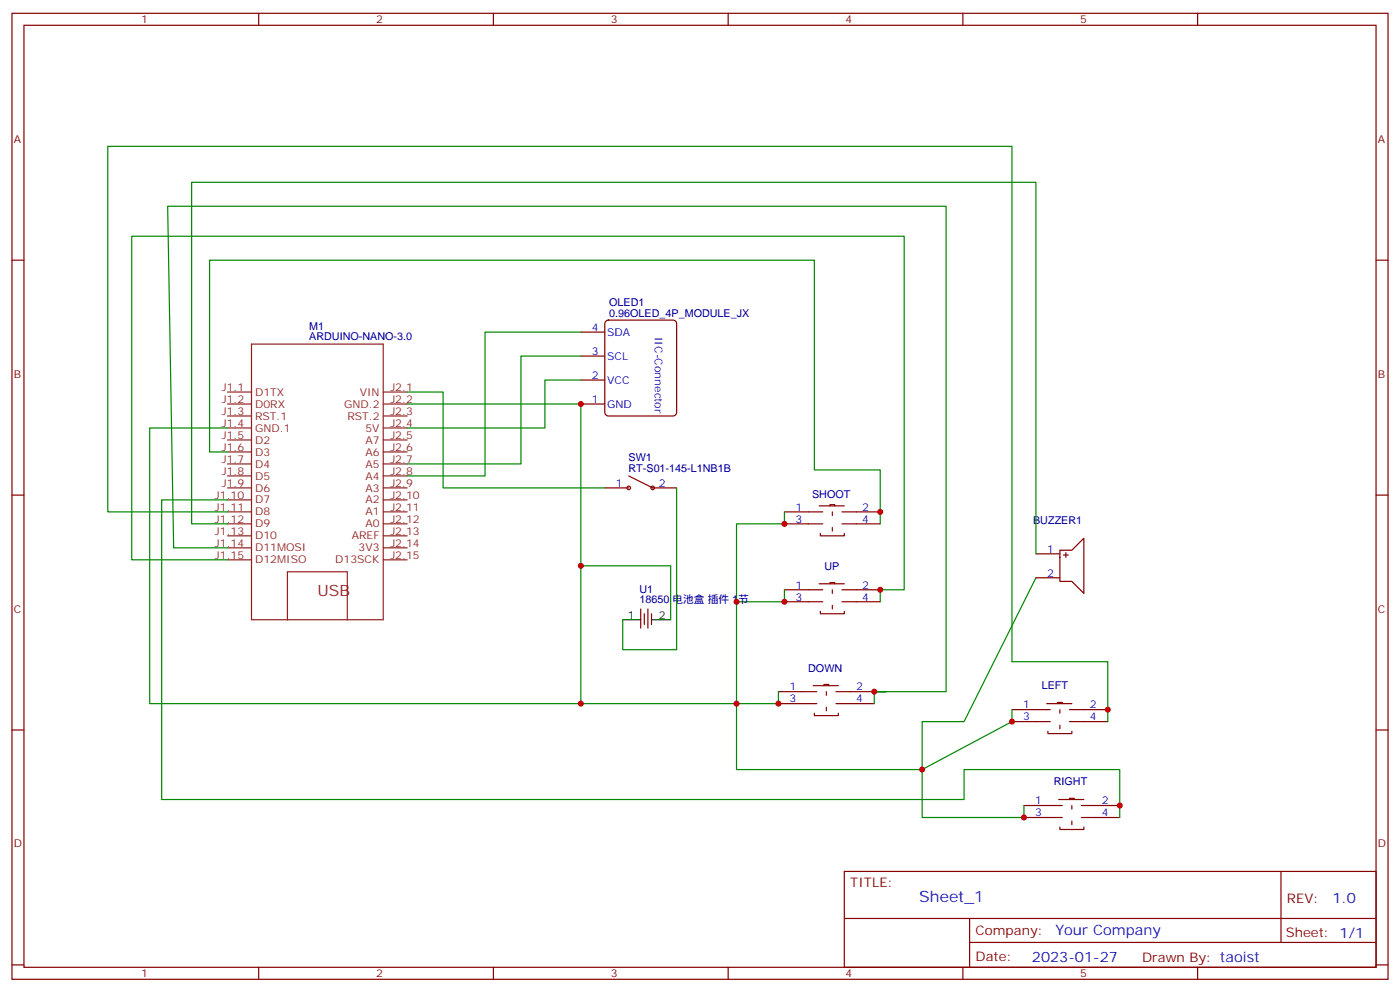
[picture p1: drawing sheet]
<svg xmlns="http://www.w3.org/2000/svg" width="412mm" height="292mm" viewBox="0 0 412 292" stroke-linecap="round" stroke-linejoin="round" font-family="sans-serif">
<g fill="none" stroke="#870000" stroke-width=".35">
<path d="M3.5 3.9h405.4v284.4h-405.4zM7.1 7.4h398.2v277.3h-398.2zM76.2 3.9v3.5M145.3 3.9v3.5M214.5 3.9v3.5M283.6 3.9v3.5M352.8 3.9v3.5M3.5 76.6h3.6M405.3 76.6h3.6M171.1 97.8h7.1M178.4 94.7l.8-.5h19.1l.8 .5 .2 .6v26.1l-.5 .8-.5 .2h-19.1l-.8-.4-.2-.6v-26.1zM171.1 104.8h7.1"/>
<path d="M171.1 111.9h7.1M171.1 118.9h7.1M3.5 145.7h3.6M178.2 143.6h7M192.3 143.6h7M231.1 150.7h11.3M231.1 154.2h11.3M241.3 148.9h7.4M241.7 157v.7h7v-.7M244.5 148.9v-.3h1.4v.3M248 150.7h11.3M248 154.2h11.3"/>
<path d="M405.3 145.7h3.6M188.7 179.2v5.7M190.9 179.2v5.7M231.1 173.6h11.3M231.1 177.1h11.3M241.3 171.8h7.4M241.7 180v.7h7v-.7M244.5 171.8v-.3h1.4v.3M248 173.6h11.3M248 177.1h11.3M305.2 170.1h7M305.2 163h7"/>
<path d="M312.2 162h3.5l3.6-3.6v16.3l-3.6-3.6h-3.5zM313.3 163.4h1.4M314 162.7v1.4M189.8 180.7v3.1M191.9 180.7v3.1M3.5 214.9h3.6M229.3 203.6h11.3M229.3 207.1h11.3M239.5 201.8h7.4M239.9 209.9v.7h7v-.7M242.7 201.8v-.3h1.4v.3M246.2 203.6h11.3"/>
<path d="M246.2 207.1h11.3M298.1 208.9h11.3M298.1 212.4h11.3M308.3 207.1h7.4M308.7 215.2v.7h7v-.7M311.5 207.1v-.3h1.4v.3M315 208.9h11.3M315 212.4h11.3M405.3 214.9h3.6M301.6 237.1h11.3M311.9 235.3h7.4M315 235.3v-.3h1.4v.3"/>
<path d="M318.6 237.1h11.2M248.7 256.5h156.6v28.2h-156.6zM301.6 240.6h11.3M312.2 243.5v.7h7.1v-.7M318.6 240.6h11.2M377.3 256.5v20.9M248.7 270.4h156.5M285.6 277.4h119.6M285.6 270.4v14.1M3.5 284h3.6M76.2 284.7v3.6M145.3 284.7v3.6"/>
<path d="M214.5 284.7v3.6M283.6 284.7v3.6M352.8 284.7v3.6M405.3 284h3.6"/>
</g>
<g fill="none" stroke="#8c2424" stroke-width=".35">
<path d="M67 115.4h7.1M67 118.9h7.1M74.1 101.3h38.8v81.1h-38.8zM112.9 115.4h7M112.9 118.9h7M67 122.4h7.1M67 126h7.1M67 129.5h7.1M67 133h7.1M67 136.6h7.1M112.9 122.4h7M112.9 126h7"/>
<path d="M112.9 129.5h7M112.9 133h7M112.9 136.6h7M67 140.1h7.1M67 143.6h7.1M67 147.1h7.1M67 150.7h7.1M67 154.2h7.1M67 157.7h7.1M112.9 140.1h7M112.9 143.6h7M112.9 147.1h7"/>
<path d="M112.9 150.7h7M112.9 154.2h7M112.9 157.7h7M67 161.3h7.1M67 164.8h7.1M112.9 161.3h7M112.9 164.8h7M84.7 182.4v-14.1h17.6v14.1"/>
</g>
<path d="M245.2 150.7v7M245.2 173.6v7.1M243.4 203.6v7M312.2 208.9v7M315.7 237.1v7.1" fill="none" stroke="#870000" stroke-width=".35" stroke-dasharray="1.1 3.5"/>
<g fill="none" stroke="#008700" stroke-width=".35">
<path d="M171.1 97.8h-28.2v42.3h-23M119.9 118.9h51.2v88.2h58.2v-3.5M119.9 115.4h10.6v28.2h47.7M171.1 104.8h-17.6v31.8h-33.6M171.1 111.9h-10.6v14.1h-40.6M67 126h-22.9v81.1h127M67 133h-5.3v-56.4h178.2v61.7h19.4v15.9M67 154.2h-10.6v-100.5h248.8v109.3M67 150.7h-35.3v-107.6h266.4v151.7h28.2v17.6M67 147.1h-19.4v88.2h236.4v-8.8h45.8v14.1M199.3 143.6v47.6h-15.9v-8.8M231.1 150.7v3.5h-14.1v72.3h54.6v-14.1h12.4l21.2-42.3"/>
<path d="M67 164.8h-28.2v-95.3h227.5v104.1h-7v3.5M67 161.3h-15.8l-1.8-100.6h229.3v142.9h-21.2h3.6h-3.6v3.5M171.1 166.5h26.5v15.9M231.1 173.6v3.5h-14.1M298.1 208.9v3.5l-26.5 14.1v14.1h30v-3.5"/>
</g>
<path d="M183.4 182.4h5.3M192.3 182.4h5.3" fill="none" stroke="#000" stroke-width=".35"/>
<g fill="none" stroke="#900" stroke-width=".35">
<path d="M185.2 140.1l7.1 3.5"/>
<circle cx="185.2" cy="143.6" r=".53"/>
<circle cx="192.3" cy="143.6" r=".53"/>
</g>
<g fill="#c00">
<circle cx="217" cy="207.1" r=".88"/>
<circle cx="217" cy="177.1" r=".88"/>
<circle cx="171.1" cy="118.9" r=".88"/>
<circle cx="171.1" cy="207.1" r=".88"/>
<circle cx="271.6" cy="226.5" r=".88"/>
<circle cx="231.1" cy="154.2" r=".88"/>
<circle cx="231.1" cy="177.1" r=".88"/>
<circle cx="229.3" cy="207.1" r=".88"/>
<circle cx="298.1" cy="212.4" r=".88"/>
<circle cx="301.6" cy="240.6" r=".88"/>
<circle cx="259.3" cy="150.7" r=".88"/>
<circle cx="259.3" cy="173.6" r=".88"/>
<circle cx="257.5" cy="203.6" r=".88"/>
<circle cx="326.3" cy="208.9" r=".88"/>
<circle cx="329.8" cy="237.1" r=".88"/>
<circle cx="171.1" cy="166.5" r=".88"/>
</g>
<text font-size="4.6" fill="#8d2323" x="93.5" y="175.4">USB</text>
<text font-size="4.6" fill="#00f" x="270.8" y="265.5">Sheet_1</text>
<g font-size="4.2" fill="#00f">
<text x="392.5" y="265.8">1.0</text>
<text x="310.9" y="275.3">Your Company</text>
<text x="304" y="283.1">2023-01-27</text>
</g>
<g font-size="3.9" fill="#800">
<text x="250.5" y="261.1">TITLE:</text>
<text x="379.1" y="265.8">REV:</text>
<text x="287.4" y="275.3">Company:</text>
<text x="378.7" y="275.9">Sheet: 1/1</text>
<text x="287.4" y="283">Date:</text>
<text x="336.4" y="283.1">Drawn By: taoist</text>
</g>
<g font-size="3.2" fill="#800">
<text x="41.6" y="6.9">1</text>
<text x="110.8" y="6.9">2</text>
<text x="179.9" y="6.9">3</text>
<text x="249.1" y="6.9">4</text>
<text x="318.2" y="6.9">5</text>
<text x="4.1" y="42">A</text>
<text x="405.9" y="42">A</text>
<text x="4.1" y="111.2">B</text>
<text x="405.9" y="111.2">B</text>
<text x="4.1" y="180.3">C</text>
<text x="405.9" y="180.3">C</text>
<text x="4.1" y="249.4">D</text>
<text x="405.9" y="249.4">D</text>
<text x="41.6" y="287.7">1</text>
<text x="110.8" y="287.7">2</text>
<text x="179.9" y="287.7">3</text>
<text x="249.1" y="287.7">4</text>
<text x="318.2" y="287.7">5</text>
</g>
<g font-size="3.2" fill="#000080">
<text x="179.5" y="89.9">OLED1</text>
<text x="179.5" y="93.2">0.96OLED_4P_MODULE_JX</text>
<text x="91.1" y="100.2">ARDUINO-NANO-3.0</text>
<text x="91.1" y="97">M1</text>
<text x="185.1" y="135.6">SW1</text>
<text x="185.1" y="138.8">RT-S01-145-L1NB1B</text>
<text x="239.2" y="146.5">SHOOT</text>
<text x="304.3" y="154.2">BUZZER1</text>
<text x="242.9" y="167.7">UP</text>
<text x="188.4" y="177.6">18650</text>
<text x="188.4" y="174.4">U1</text>
<text x="198.1" y="177.6">电池盒 插件 1</text>
<text x="217.5" y="177.6">节</text>
<text x="238.1" y="197.7">DOWN</text>
<text x="306.9" y="203">LEFT</text>
<text x="310.4" y="231.2">RIGHT</text>
</g>
<g font-size="3.2" fill="#00f">
<text x="174.4" y="97.4">4</text>
<text x="178.9" y="98.8">SDA</text>
<text x="192.9" y="99.2" transform="rotate(90 192.9 99.2)">IIC-Connector</text>
<text x="174.4" y="104.5">3</text>
<text x="178.9" y="105.9">SCL</text>
<text x="174.4" y="111.5">2</text>
<text x="178.9" y="112.9">VCC</text>
<text x="174.4" y="118.6">1</text>
<text x="178.9" y="120">GND</text>
<text x="181.4" y="143.3">1</text>
<text x="194" y="143.3">2</text>
<text x="234.3" y="150.3">1</text>
<text x="234.3" y="153.8">3</text>
<text x="254" y="150.3">2</text>
<text x="254" y="153.8">4</text>
<text x="308.4" y="162.7">1</text>
<text x="234.3" y="173.2">1</text>
<text x="254" y="173.2">2</text>
<text x="308.4" y="169.7">2</text>
<text x="234.3" y="176.8">3</text>
<text x="254" y="176.8">4</text>
<text x="232.6" y="203.2">1</text>
<text x="252.2" y="203.2">2</text>
<text x="232.6" y="206.8">3</text>
<text x="252.2" y="206.8">4</text>
<text x="301.4" y="208.5">1</text>
<text x="321" y="208.5">2</text>
<text x="301.4" y="212.1">3</text>
<text x="321" y="212.1">4</text>
<text x="304.9" y="236.7">1</text>
<text x="324.6" y="236.7">2</text>
<text x="304.9" y="240.3">3</text>
<text x="324.6" y="240.3">4</text>
</g>
<g font-size="3.2" fill="#8d2323">
<text x="65.3" y="115">J1.1</text>
<text x="65.3" y="118.6">J1.2</text>
<text x="75.1" y="116.5">D1TX</text>
<text x="75.1" y="120">D0RX</text>
<text x="101.4" y="120">GND.2</text>
<text x="106" y="116.5">VIN</text>
<text x="115" y="115">J2.1</text>
<text x="115" y="118.6">J2.2</text>
<text x="65.3" y="122.1">J1.3</text>
<text x="65.3" y="125.6">J1.4</text>
<text x="75.1" y="123.5">RST.1</text>
<text x="102.3" y="123.5">RST.2</text>
<text x="115" y="122.1">J2.3</text>
<text x="115" y="125.6">J2.4</text>
<text x="65.3" y="129.2">J1.5</text>
<text x="75.1" y="127">GND.1</text>
<text x="75.1" y="130.6">D2</text>
<text x="107.6" y="127">5V</text>
<text x="107.6" y="130.6">A7</text>
<text x="115" y="129.2">J2.5</text>
<text x="65.3" y="132.7">J1.6</text>
<text x="65.3" y="136.2">J1.7</text>
<text x="75.1" y="134.1">D3</text>
<text x="75.1" y="137.6">D4</text>
<text x="107.6" y="134.1">A6</text>
<text x="107.6" y="137.6">A5</text>
<text x="115" y="132.7">J2.6</text>
<text x="115" y="136.2">J2.7</text>
<text x="65.3" y="139.7">J1.8</text>
<text x="65.3" y="143.3">J1.9</text>
<text x="75.1" y="141.1">D5</text>
<text x="107.6" y="141.1">A4</text>
<text x="115" y="139.7">J2.8</text>
<text x="115" y="143.3">J2.9</text>
<text x="63.3" y="146.8">J1.10</text>
<text x="75.1" y="144.7">D6</text>
<text x="75.1" y="148.2">D7</text>
<text x="107.6" y="144.7">A3</text>
<text x="107.6" y="148.2">A2</text>
<text x="115" y="146.8">J2.10</text>
<text x="63.3" y="150.3">J1.11</text>
<text x="63.3" y="153.8">J1.12</text>
<text x="75.1" y="151.7">D8</text>
<text x="75.1" y="155.3">D9</text>
<text x="107.6" y="151.7">A1</text>
<text x="107.6" y="155.3">A0</text>
<text x="115" y="150.3">J2.11</text>
<text x="115" y="153.8">J2.12</text>
<text x="63.3" y="157.4">J1.13</text>
<text x="63.3" y="160.9">J1.14</text>
<text x="75.1" y="158.8">D10</text>
<text x="103.6" y="158.8">AREF</text>
<text x="115" y="157.4">J2.13</text>
<text x="115" y="160.9">J2.14</text>
<text x="63.3" y="164.4">J1.15</text>
<text x="75.1" y="162.3">D11MOSI</text>
<text x="75.1" y="165.8">D12MISO</text>
<text x="98.8" y="165.8">D13SCK</text>
<text x="105.6" y="162.3">3V3</text>
<text x="115" y="164.4">J2.15</text>
</g>
<g font-size="3.2">
<text x="185" y="182.1">1</text>
<text x="194" y="182.1">2</text>
</g>
</svg>
